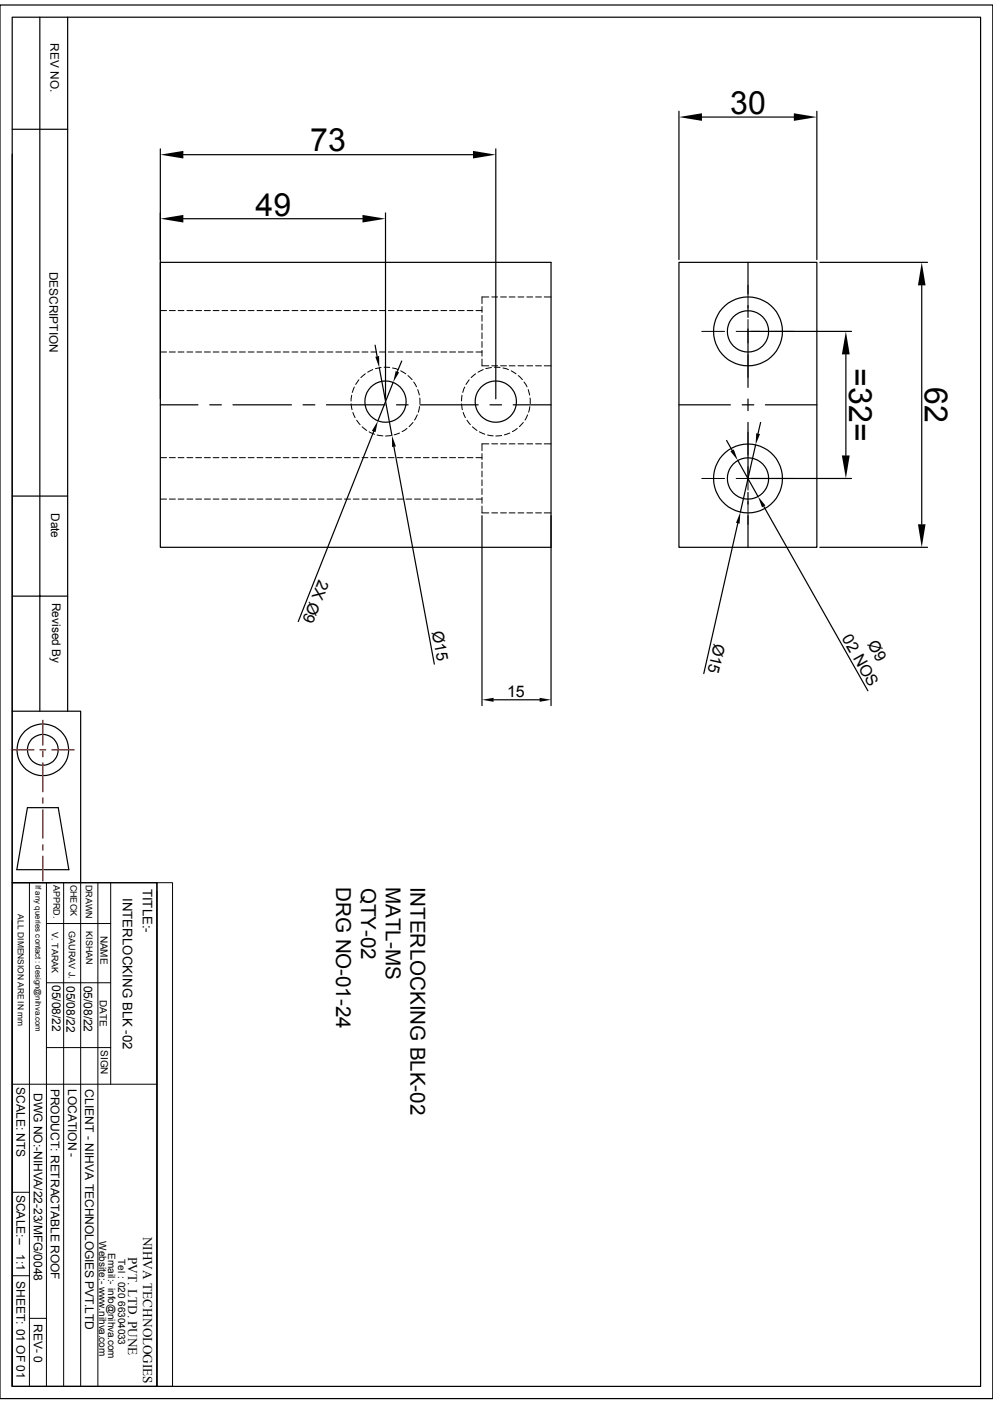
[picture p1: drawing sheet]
<svg xmlns="http://www.w3.org/2000/svg" width="210mm" height="297mm" viewBox="0 0 210 297" stroke-linecap="round" stroke-linejoin="round" font-family="sans-serif">
<g fill="none" stroke="#000" stroke-width=".25">
<path d="M0 1.1h210v294.8h-210zM2.6 3.6h204.8v289.7h-204.8zM8.4 3.6v146.9M14.3 3.6v146.9M2.6 32.6v117.9h14.5v36.2M2.6 27.3h11.7M33.9 31.5v52.9M38.8 32.7h61.2M104.9 31.5v52.9M143.6 23.5v31.4M148.5 24.8h19.4M172.8 23.5v31.4"/>
<path d="M38.8 46.3h37.9M81.5 45v39.4M143.6 55.5h29.2v60.3h-29.2zM158.2 55.5v6.7M173.4 55.5h22.8M79.3 73l.5 2.4M80.2 77.8l2.7 14.3M85 76.4l-1 2.2M158.2 64.6v2.5M158.2 69.6v12.4M158.8 70.1h21.3M178.9 75v21.4"/>
<path d="M194.9 60.4v50.5M33.9 85.6h8M44.4 85.6h2.4M49.3 85.6h12.3M64.1 85.6h2.5M69 85.6h12.4M79 91.3l-15.9 40.2M83.1 80.9l-3.2 8.1M83.3 94.5l8.6 46M83.9 85.6h2.4M88.8 85.6h12.3M103.6 85.6h2.5"/>
<path d="M108.5 85.6h8M143.6 85.6h10.9M153.7 93.2l1.2 2.1M156 97.4l4.3 7.6M157 85.6h2.4M158.2 84.4v2.5M158.2 89.4v12.3M159.8 94.1l-3.2 14.2M160.9 89.4l-.6 2.3M161.9 85.6h10.9M2.6 104.9h11.7M101.9 109.1v40.2"/>
<path d="M116.5 115.8h-82.6v-60.3h82.6v93.8M156 110.7l-7.2 31.8M158.2 109.1v6.7M158.2 104.2v2.4M158.8 101.2h21.3M161.5 107.1l22.1 39M173.4 115.8h22.8M2.6 126.1h11.7M2.6 150.5v36.2M104.4 148h9.7M5.8 170.9h6.5l2.3 13.1h-11zM2.6 186.7h30.6v106.6h-30.6z"/>
<path d="M2.6 194.8v98.5"/>
<circle cx="158.2" cy="70.1" r="7.3"/>
<circle cx="158.2" cy="70.1" r="4.4"/>
<circle cx="81.5" cy="85" r="4.4"/>
<circle cx="104.9" cy="85" r="4.4"/>
<circle cx="158.2" cy="101.2" r="7.3"/>
<circle cx="158.2" cy="101.2" r="4.4"/>
<circle cx="9.1" cy="158.6" r="5.5"/>
<circle cx="9.1" cy="158.6" r="3.3"/>
</g>
<g fill="none" stroke="#000" stroke-width=".21">
<path d="M33.9 65.7h1.3M33.9 74.5h1.3M35.8 65.7h1.3M35.8 74.5h1.3M37.7 65.7h1.2M37.7 74.5h1.2M39.5 65.7h1.3M39.5 74.5h1.3M41.4 65.7h1.2M41.4 74.5h1.2M43.2 65.7h1.3M43.2 74.5h1.3"/>
<path d="M45.1 65.7h1.2M45.1 74.5h1.2M46.9 65.7h1.3M46.9 74.5h1.3M48.8 65.7h1.2M48.8 74.5h1.2M50.6 65.7h1.3M50.6 74.5h1.3M52.5 65.7h1.2M52.5 74.5h1.2M54.4 65.7h1.2M54.4 74.5h1.2"/>
<path d="M56.2 65.7h1.2M56.2 74.5h1.2M58 65.7h1.3M58 74.5h1.3M59.9 65.7h1.2M59.9 74.5h1.2M61.8 65.7h1.2M61.8 74.5h1.2M63.6 65.7h1.3M63.6 74.5h1.3M65.4 65.7h1.3M65.4 74.5h1.3"/>
<path d="M67.3 65.7h1.2M67.3 74.5h1.2M69.2 65.7h1.2M69.2 74.5h1.2M71 65.7h1.3M71 74.5h1.3M72.9 65.7h1.2M72.9 74.5h1.2M74.7 65.7h1.2M74.7 74.5h1.2M76.6 65.7h1.2M76.6 74.5h1.2"/>
<path d="M77.3 79.1l-1 .8M78.4 65.7h1.3M78.4 74.5h1.3M78.8 78.2l-1 .5M80.3 65.7h1.2M80.3 74.5h1.2M80.6 77.7l-1.2 .3M81.2 77.7h1.2M82.1 65.7h1.3M82.1 74.5h1.3M83 77.9l1.2 .3M84 65.7h1.2"/>
<path d="M84 74.5h1.2M84.8 78.4l1 .7M85.9 65.7h1.2M85.9 74.5h1.2M86.3 79.5l.9 .8M87.7 65.7h1.2M87.7 74.5h1.2M89.5 65.7h1.3M89.5 74.5h1.3M91.4 65.7h1.2M91.4 74.5h1.2M93.3 65.7h1.2"/>
<path d="M93.3 74.5h1.2M95.1 65.7h1.3M95.1 74.5h1.3M96.9 65.7h1.3M96.9 74.5h1.3M98.8 65.7h1.2M98.8 74.5h1.2M100.6 79.1l-.9 .8M100.7 65.7h1.2M100.7 74.5h1.2M101.9 64.9v1.2M101.9 66.7v1.2"/>
<path d="M101.9 68.5v1.3M101.9 70.4v1.2M101.9 72.3v1.2M101.9 74.1v1.3M101.9 75.9v1.5h1.5M102.2 78.2l-1.1 .5M103.4 62.8h-1.5v1.4M103.9 77.7l-1.2 .3M104 77.4h1.2M104 62.8h1.2M104.6 77.7h1.1M105.9 77.4h1.2"/>
<path d="M105.9 62.8h1.2M106.4 77.9l1.1 .3M107.7 77.4h1.2M107.7 62.8h1.2M108.1 78.4l1 .7M109.6 77.4h1.2M109.6 62.8h1.2M109.6 79.5l.9 .8M111.4 77.4h1.2M111.4 62.8h1.2M113.3 77.4h1.2M113.3 62.8h1.2"/>
<path d="M115.1 77.4h1.4M115.1 62.8h1.4M148.4 70.1h4.8M155.7 70.1h2.5v2.5M158.2 60.3v4.9M158.2 75v4.8M158.2 67.6v2.5h2.5M163.1 70.1h4.8M33.9 96.8h1.3M35.8 96.8h1.3M37.7 96.8h1.2M39.5 96.8h1.3"/>
<path d="M41.4 96.8h1.2M43.2 96.8h1.3M45.1 96.8h1.2M46.9 96.8h1.3M48.8 96.8h1.2M50.6 96.8h1.3M52.5 96.8h1.2M54.4 96.8h1.2M56.2 96.8h1.2M58 96.8h1.3M59.9 96.8h1.2M61.8 96.8h1.2"/>
<path d="M63.6 96.8h1.3M65.4 96.8h1.3M67.3 96.8h1.2M69.2 96.8h1.2M71 96.8h1.3M72.9 96.8h1.2M74.3 85.4l.2 1.3M74.4 83.6l-.1 1.2M74.6 87.2l.5 1.1M74.7 96.8h1.2M74.9 81.9l-.4 1.1M75.4 88.9l.8 .9"/>
<path d="M75.9 80.3l-.7 1M76.6 96.8h1.2M76.6 90.3l1 .8M78.1 91.4l1.1 .5M78.4 96.8h1.3M79.8 92l1.2 .2M80.3 96.8h1.2M82.1 96.8h1.3M82.8 92.1l-1.3 .1M84 96.8h1.2M84.5 91.6l-1.1 .4M85.9 96.8h1.2"/>
<path d="M86.1 90.6l-1.1 .7M87.3 89.4l-.8 .9M87.5 80.8l.6 1M87.7 96.8h1.2M88.3 87.8l-.6 1.1M88.3 82.4l.4 1.2M88.7 86l-.2 1.2M88.8 84.2v1.2M89.5 96.8h1.3M91.4 96.8h1.2M93.3 96.8h1.2M95.1 96.8h1.3"/>
<path d="M96.9 96.8h1.3M97.6 85.4l.2 1.3M97.7 83.6l-.1 1.2M98 87.2l.4 1.1M98.3 81.9l-.4 1.1M98.8 88.9l.7 .9M98.8 96.8h1.2M99.2 80.3l-.6 1M99.9 90.3l1 .8M100.7 96.8h1.2M101.4 91.4l1.1 .5M101.9 96v1.2"/>
<path d="M101.9 97.8v1.3M101.9 99.7v1.2M103.1 92l1.2 .2M103.4 93.9h-1.5v1.4M104 93.9h1.2M105.9 93.9h1.2M106.1 92.1l-1.2 .1M107.7 93.9h1.2M107.8 91.6l-1.1 .4M109.4 90.6l-1 .7M109.6 93.9h1.2M110.7 89.4l-.8 .9"/>
<path d="M110.8 80.8l.7 1M111.4 93.9h1.2M111.6 87.8l-.6 1.1M111.7 82.4l.3 1.2M112.1 86l-.3 1.2M112.1 84.2v1.2M113.3 93.9h1.2M115.1 93.9h1.4M158.2 91.4v4.9M158.2 98.7v2.5h2.5M33.9 105.6h1.3M35.8 105.6h1.3"/>
<path d="M37.7 105.6h1.2M39.5 105.6h1.3M41.4 105.6h1.2M43.2 105.6h1.3M45.1 105.6h1.2M46.9 105.6h1.3M48.8 105.6h1.2M50.6 105.6h1.3M52.5 105.6h1.2M54.4 105.6h1.2M56.2 105.6h1.2M58 105.6h1.3"/>
<path d="M59.9 105.6h1.2M61.8 105.6h1.2M63.6 105.6h1.3M65.4 105.6h1.3M67.3 105.6h1.2M69.2 105.6h1.2M71 105.6h1.3M72.9 105.6h1.2M74.7 105.6h1.2M76.6 105.6h1.2M78.4 105.6h1.3M80.3 105.6h1.2"/>
<path d="M82.1 105.6h1.3M84 105.6h1.2M85.9 105.6h1.2M87.7 105.6h1.2M89.5 105.6h1.3M91.4 105.6h1.2M93.3 105.6h1.2M95.1 105.6h1.3M96.9 105.6h1.3M98.8 105.6h1.2M100.7 105.6h1.2M101.9 101.5v1.2"/>
<path d="M101.9 103.4v1.2M101.9 105.2v1.3M101.9 107.1v1.4h1.5M104 108.5h1.2M105.9 108.5h1.2M107.7 108.5h1.2M109.6 108.5h1.2M111.4 108.5h1.2M113.3 108.5h1.2M115.1 108.5h1.4M148.4 101.2h4.8M155.7 101.2h2.5v2.5"/>
<path d="M158.2 106.1v4.9M163.1 101.2h4.8M2.6 186.7h30.6M6.2 186.7v106.6M9.8 195.4h13.6M9.8 186.7v106.6M13.5 186.7v106.6M17.1 186.7v106.6M20.7 186.7v106.6M23.4 186.7v42.7M33.2 186.7h3.3v106.6h-3.3zM33.2 188.6v104.7"/>
<path d="M9.8 207.9h13.6M2.6 229.4h30.6M9.8 221.6h13.6M2.6 252.2h3.6M2.6 269.9h3.6M6.2 278.9h3.6"/>
</g>
<g fill="#000">
<path d="M33.9 32.7l4.9-.8v1.6zM100 31.9l4.9 .8-4.9 .8zM143.6 24.8l4.9-.8v1.6zM167.9 24l4.9 .8-4.9 .8zM33.9 46.3l4.9-.8v1.6zM76.7 45.5l4.8 .8-4.8 .8zM79.4 75.5l.8-.2v2.5zM83.7 78.5l.7 .3-1.3 2.1zM178.9 70.1l.8 4.9h-1.6zM194.9 55.5l.8 4.9h-1.6zM79.9 89l-.5 2.4-.7-.3zM82.9 92.1l.8 2.3-.8 .2z"/>
<path d="M154.5 95.5l.7-.4 .8 2.3zM159.9 91.7l.8 .1-.9 2.3zM178.1 96.4h1.6l-.8 4.8zM156.6 108.3l-.2 2.5-.7-.2zM160.3 105l1.6 1.9-.7 .4zM194.1 110.9h1.6l-.8 4.9zM101.9 148l2.5-.4v.9zM114.1 147.6l2.4 .4-2.4 .5z"/>
</g>
<path d="M2.4 158.6h4.8M8.4 158.6h1.3M9.1 152.4v5.2M9.1 158.9v1.2M10.9 158.6h4.8M9.1 161.3v6.2M9.1 168.7v1.3M9.1 171.2v6.2M9.1 178.6v1.3M9.1 181.1v5.3" fill="none" stroke="#f00" stroke-width=".25"/>
<g font-size="6.8">
<text x="154.4" y="24">30</text>
<text x="65.6" y="32">73</text>
<text x="54.1" y="45.6">49</text>
<text x="179.6" y="77.9" transform="rotate(90 179.6 77.9)">=32=</text>
<text x="195.6" y="81.9" transform="rotate(90 195.6 81.9)">62</text>
</g>
<g font-size="4.4">
<text x="71.1" y="187.7" transform="rotate(90 71.1 187.7)">DRG NO-01-24</text>
<text x="76.4" y="187.8" transform="rotate(90 76.4 187.8)">QTY-02</text>
<text x="81.6" y="187.7" transform="rotate(90 81.6 187.7)">MATL-MS</text>
<text x="86.8" y="187.6" transform="rotate(90 86.8 187.6)">INTERLOCKING BLK-02</text>
</g>
<g font-size="3.4">
<text x="67.4" y="122.4" transform="rotate(112 67.4 122.4)">2X Ø9</text>
<text x="91.3" y="133.6" transform="rotate(79 91.3 133.6)">Ø15</text>
<text x="151" y="135.9" transform="rotate(103 151 135.9)">Ø15</text>
<text x="178" y="135" transform="rotate(61 178 135)">02 NOS</text>
<text x="183.4" y="136.2" transform="rotate(61 183.4 136.2)">Ø9</text>
<text x="107.2" y="147.4">15</text>
</g>
<g font-size="2.8">
<text x="26" y="189.9" transform="rotate(90 26 189.9)">INTERLOCKING BLK -02</text>
<text x="30.2" y="188" transform="rotate(90 30.2 188)">TITLE:-</text>
<text x="30.3" y="261.6" transform="rotate(90 30.3 261.6)">NIHVA TECHNOLOGIES</text>
<text x="27.1" y="265.9" transform="rotate(90 27.1 265.9)">PVT. LTD. PUNE</text>
</g>
<g font-size="2.5">
<text x="10.7" y="9.2" transform="rotate(90 10.7 9.2)">REV NO.</text>
<text x="10.5" y="57.5" transform="rotate(90 10.5 57.5)">DESCRIPTION</text>
<text x="10.8" y="108.5" transform="rotate(90 10.8 108.5)">Date</text>
<text x="11" y="127.5" transform="rotate(90 11 127.5)">Revised By</text>
<text x="11" y="208.4" transform="rotate(90 11 208.4)">05/08/22</text>
<text x="14.1" y="208.5" transform="rotate(90 14.1 208.5)">05/08/22</text>
<text x="17.7" y="208.5" transform="rotate(90 17.7 208.5)">05/08/22</text>
<text x="3.5" y="230" transform="rotate(90 3.5 230)">SCALE: NTS</text>
<text x="7.2" y="231.2" transform="rotate(90 7.2 231.2)">DWG NO:-NIHVA/22-23/MFG/0048</text>
<text x="10.8" y="230.3" transform="rotate(90 10.8 230.3)">PRODUCT: RETRACTABLE ROOF</text>
<text x="14.4" y="230.3" transform="rotate(90 14.4 230.3)">LOCATION -</text>
<text x="18" y="230.4" transform="rotate(90 18 230.4)">CLIENT - NIHVA TECHNOLOGIES PVT.LTD</text>
<text x="3.5" y="252.7" transform="rotate(90 3.5 252.7)">SCALE:--</text>
<text x="3.5" y="265.3" transform="rotate(90 3.5 265.3)">1:1</text>
<text x="3.5" y="271" transform="rotate(90 3.5 271)">SHEET: 01 OF 01</text>
<text x="7.2" y="280" transform="rotate(90 7.2 280)">REV- 0</text>
</g>
<g font-size="2.1">
<text x="21.3" y="197.9" transform="rotate(90 21.3 197.9)">NAME</text>
<text x="21.1" y="211.5" transform="rotate(90 21.1 211.5)">DATE</text>
<text x="21.3" y="222.1" transform="rotate(90 21.3 222.1)">SIGN</text>
<text x="21" y="262.6" transform="rotate(90 21 262.6)">Website:- www.nihva.com</text>
<text x="22.9" y="265" transform="rotate(90 22.9 265)">Email:- info@nihva.com</text>
<text x="25" y="266.3" transform="rotate(90 25 266.3)">Tel : 020 66304033</text>
</g>
<g font-size="1.9">
<text x="11.3" y="187.2" transform="rotate(90 11.3 187.2)">APPRD.</text>
<text x="14.9" y="187.1" transform="rotate(90 14.9 187.1)">CHECK</text>
<text x="18.1" y="187.2" transform="rotate(90 18.1 187.2)">DRAWN</text>
<text x="11" y="197.1" transform="rotate(90 11 197.1)">V. TARAK</text>
<text x="14.6" y="197" transform="rotate(90 14.6 197)">GAURAV J.</text>
<text x="18.2" y="197" transform="rotate(90 18.2 197)">KISHAN</text>
</g>
<text font-size="1.8" x="3.8" y="193.4" transform="rotate(90 3.8 193.4)">ALL DIMENSION ARE IN mm</text>
<text font-size="1.7" x="7.5" y="187.2" transform="rotate(90 7.5 187.2)">If any queries contact : design@nihva.com</text>
</svg>
